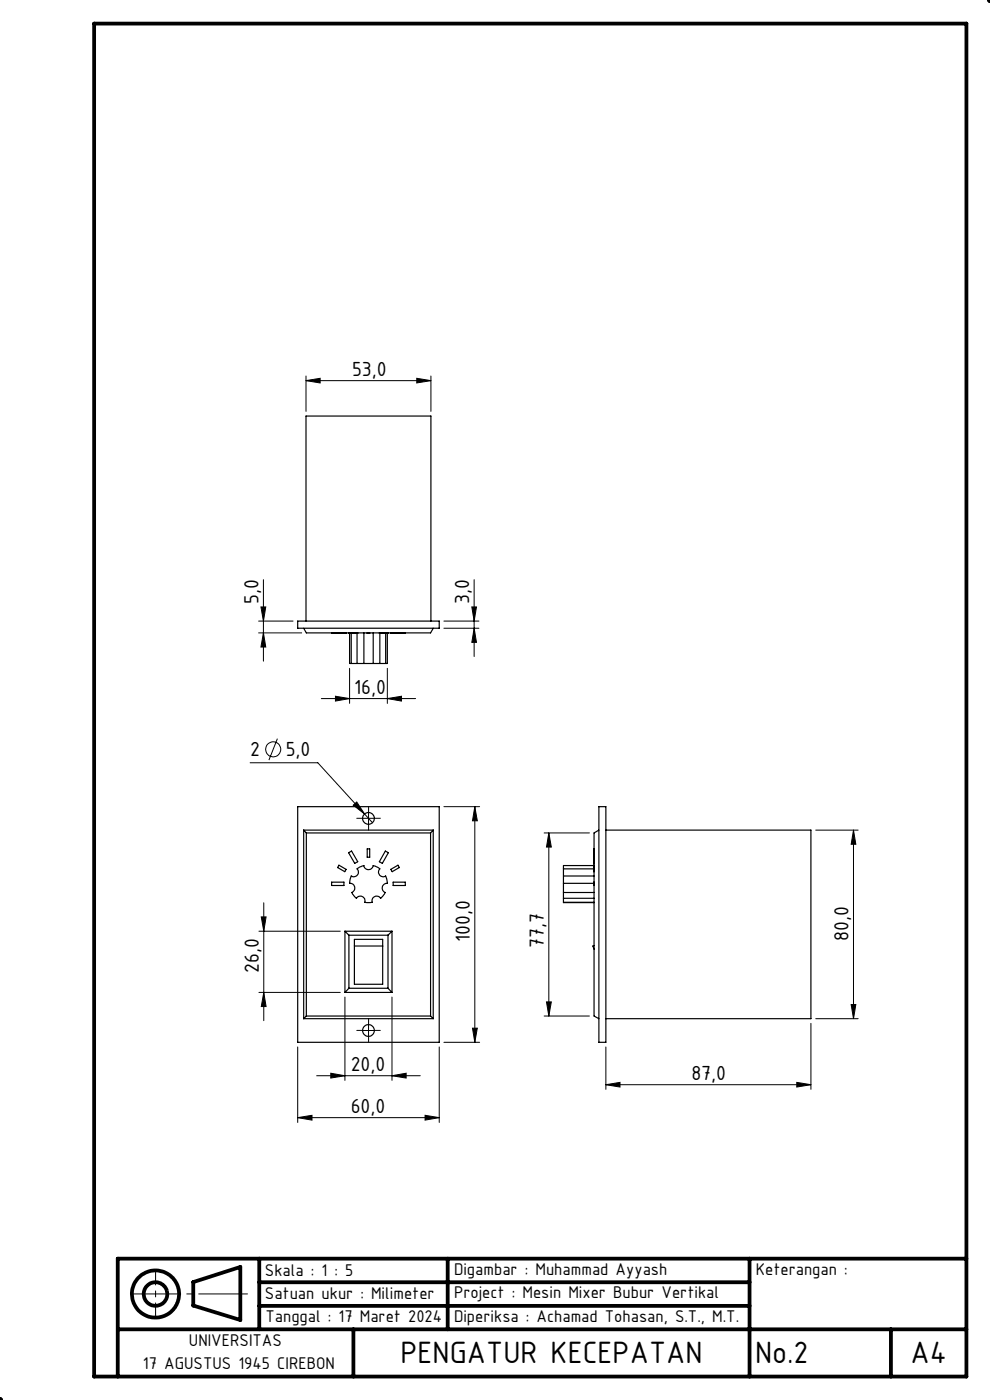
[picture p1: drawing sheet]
<svg xmlns="http://www.w3.org/2000/svg" width="210mm" height="297mm" viewBox="0 0 210 297" stroke-linecap="round" stroke-linejoin="round" font-family="sans-serif">
<g fill="none" stroke="#000" stroke-width=".21">
<path d="M64.9 79.8v7.5M91.4 79.8v7.5M64.9 80.7l3-.4v.9zM64.9 80.7h26.5M88.4 80.3l3 .4-3 .5zM54.9 131.8h7.3M54.9 134.3h9.1M55.4 128.8h1l-.5 3zM55.9 123v17.3M55.9 134.3l.5 3h-1zM94.2 133.3h7.4M94.2 131.8h7.4"/>
<path d="M100.1 128.8h1l-.5 3zM100.6 123v16.3M100.6 133.3l.5 3h-1zM58.8 156.7l-1.8 4.6M68.2 148.2h20M71.2 147.7l3 .5-3 .5zM74.2 141.8v7.4M82.2 148.2l3-.5v1zM82.2 141.8v7.4M53.1 161.8h14.3l9.9 10.9M74.9 170.8l.8-.7 1.6 2.6zM76.9 173.6h2.5"/>
<path d="M77.3 172.7l1.7 1.9M78.2 172.4v2.5M94.2 171.1h7.5M100.7 171.1v50M100.7 171.1l.5 3h-1zM115.4 176.7h9.6M116.4 176.7v38.8M116.4 176.7l.5 3h-1zM173 176.1h9M181 176.1l.5 3h-.9zM181 176.1v40M54.9 197.6h17.3"/>
<path d="M55.4 194.5h1l-.4 3.1zM56 191.5v25M54.9 210.5h17.3M56 210.5l.4 3h-1zM73.2 211.5v17.7M76.9 218.6h2.5M78.2 217.4v2.4M83.1 211.5v17.7M100.2 218.1h1l-.5 3zM115.4 215.5h9.6M115.9 212.5h1l-.5 3zM172 217.1v14"/>
<path d="M173 216.1h9M180.6 213.1h.9l-.5 3zM63.1 237.1l3.1-.5v1zM63.1 222.1v16M63.1 237.1h30.1M67.2 228.2h21.9M70.2 227.7l3 .5-3 .5zM83.1 228.2l3-.5v1zM90.2 236.6l3 .5-3 .5zM93.2 222.1v16M94.2 221.1h7.5M128.5 230.1l3-.5v1z"/>
<path d="M128.5 222.1v9M128.5 230.1h43.5M169 229.6l3 .5-3 .5z"/>
<circle cx="58" cy="159" r="1.59"/>
</g>
<g fill="none" stroke="#000" stroke-width=".8" stroke-linecap="butt">
<path d="M209.9 0l.2 .1M210 -.1v.6M210.1 0l-.5 .4M209.5 0h.6M-.1 297h.6M0 297l.1 .1M0 296.5v.6M.4 296.6l-.4 .5"/>
<circle cx="33" cy="274.5" r="5"/>
<circle cx="33" cy="274.5" r="2.5"/>
</g>
<path d="M76.9 173.6h-1.2M78.2 172.3v-1.2M78.2 174.8v1.3M79.4 173.6h1.3M76.9 218.6h-1.2M78.2 217.3v-1.2M78.2 219.8v1.3M79.4 218.6h1.3" fill="none" stroke="#000" stroke-width=".21" stroke-dasharray="15.2 1.3 1.3 1.3"/>
<path d="M28 274.5h24.5" fill="none" stroke="#000" stroke-width=".21" stroke-dasharray="15.2 1.3 1.3 1.3" stroke-dashoffset="4.9"/>
<path d="M33 269.5v10" fill="none" stroke="#000" stroke-width=".21" stroke-dasharray="15.2 1.3 1.3 1.3" stroke-dashoffset="12.1"/>
<path d="M20 5h185v287h-185zM41 272l10-3.2v11.2l-10-3zM55 267v15M55 272h104M55 277h104M95 267v15M159 267v25M205 267h-180v25M25 282h180M75 282v10M189 282v10" fill="none" stroke="#000" stroke-width=".8"/>
<g fill="#000">
<path d="M55.4 194.5h1l-.4 3.1zM56 210.5l.4 3h-1z"/>
<path d="M63.1 237.1l3.1-.5v1zM90.2 236.6l3 .5-3 .5zM74.9 170.8l2.4 1.9-1.6-2.6zM70.2 227.7l3 .5-3 .5zM83.1 228.2l3-.5v1zM71.2 147.7l3 .5-3 .5zM82.2 148.2l3-.5v1z"/>
<path d="M100.2 218.1h1l-.5 3zM100.7 171.1l.5 3h-1zM180.6 213.1h.9l-.5 3zM181 176.1l.5 3h-.9zM115.9 212.5h1l-.5 3zM116.4 176.7l.5 3h-1zM100.6 133.3l.5 3h-1zM100.1 128.8h1l-.5 3zM55.9 134.3l.5 3h-1zM55.4 128.8h1l-.5 3z"/>
<path d="M169 229.6l3 .5-3 .5zM128.5 230.1l3-.5v1zM88.4 80.3l3 .4-3 .5zM64.9 80.7l3-.4v.9z"/>
</g>
<g fill="none" stroke="#000" stroke-width=".25">
<path d="M63.1 131.8h30.1v1.5h-30.1zM64.4 133.3l.6 1h26.3l.6-1M64.9 131.8v-43.5h26.5v43.5M70.3 134.3h3.1M71.6 134.3h.1M71.9 134.3h.1M73.9 134.3h2M74.2 134.3v6.5h.3M74.5 134.3v6.5M74.6 134.3h.1M75.7 134.3v6.5M77.2 134.3v6.5"/>
<path d="M77.9 134.3h.5M79.2 134.3v6.5M80.5 134.3h1.9M80.6 134.3v6.5M81.7 134.3h.1M81.8 134.3v6.5M82.2 134.3v6.5h-.4M82.9 134.3h3.1M84.4 134.3h.1M84.7 134.3h.1M74.5 140.8h1.2M75.7 140.8h1.5"/>
<path d="M77.2 140.8h2M79.2 140.8h1.4M80.6 140.8h1.2M63.1 171.1h30.1v50h-30.1zM64.4 176.1l.6 .6M64.4 176.1h27.5M64.4 176.1v40M65 176.7v38.8M65 176.7h26.3M91.3 176.7v38.8M91.9 176.1l-.6 .6M91.9 176.1v40"/>
<path d="M127 171.1h1.5v50h-1.5zM127 176.1l-1 .6v38.8l1 .6M128.5 176.1h43.5v40h-43.5M70.3 187.1h2.7v.8h-2.7zM71.9 183.5l1.5 .9-.3 .5-1.5-.9zM73.2 197.6h9.9M73.2 197.6v12.9M73.2 197.6l.8 .8M73.9 180.9l.7-.4 1.3 2.3-.7 .4zM74 198.4h8.3M74 198.4v11.3M75.7 184.3l1.5-.7a.99 .99 0 0 0 1 .9 .99 .99 0 0 0 1-.9l1.4 .7a.98 .98 0 0 0-.1 1.3 .98 .98 0 0 0 1.3 .2l.4 1.6a1.01 1.01 0 0 0-1.1 .8 1.01 1.01 0 0 0 .6 1.1l-.9 1.3a1 1 0 0 0-1.3-.4 1 1 0 0 0-.5 1.2h-1.6a.99 .99 0 0 0-.5-1.2 .99 .99 0 0 0-1.3 .4l-1-1.3a1 1 0 0 0 .6-1.1 1 1 0 0 0-1-.8l.3-1.6a.98 .98 0 0 0 1.3-.2 .98 .98 0 0 0-.1-1.3z"/>
<path d="M77.9 180.1h.5v1.8h-.5zM81.7 180.5l.7 .4-1.3 2.3-.6-.4zM82.3 198.4v11.3M82.9 184.4l1.5-.9 .3 .5-1.5 .9zM83.1 197.6v12.9M83.1 197.6l-.8 .8M83.4 187.1h2.6v.8h-2.6zM119.5 185.8v1.6M119.5 187.4v1.9M119.5 184.3v1.5M119.5 189.3v1.3M119.5 190.6v.8"/>
<path d="M119.5 191.4l6.5 .1M119.5 187.4h6.5M119.5 185.8h6.5M119.5 189.3h6.5M119.5 184.3h6.5M119.5 190.6h6.5M119.5 191.4h6.5M126 183.6h-6.5v.7M126 180.1h.1M126 187.1h.1M126 187.9h.1M126 184h.1"/>
<path d="M126 183.5h.1M126 184.9h.1M126 183.2h.1M126 180.9h.1M126 180.5h.1M64.4 216.1h27.5M65 215.5h26.3M65 215.5l-.6 .6M73.2 210.5h9.9M74 209.7l-.8 .8M74 209.7h8.3M75.2 200.7v8.1h6v-8.1"/>
<path d="M75.2 200.7v-1.4h6v1.4M75.2 200.7h6M82.3 209.7l.8 .8M91.3 215.5l.6 .6M126 200.6l-.2 .1 .2 .7"/>
<circle cx="78.2" cy="173.6" r="1.24"/>
<circle cx="78.2" cy="218.6" r="1.25"/>
</g>
<g font-size="7.1">
<text x="84.9" y="289.2">PENGATUR KECEPATAN</text>
<text x="160.2" y="289.2">No.2</text>
<text x="193.1" y="289.2">A4</text>
</g>
<g font-size="4.7">
<text x="74.7" y="79.7">53,0</text>
<text x="54.8" y="128.2" transform="rotate(-90 54.8 128.2)">5,0</text>
<text x="99.5" y="128.2" transform="rotate(-90 99.5 128.2)">3,0</text>
<text x="75.1" y="147.1">16,0</text>
<text x="53.1" y="160.4">2</text>
<text x="60.6" y="160.4">5,0</text>
<text x="99.7" y="199.9" transform="rotate(-90 99.7 199.9)">100,0</text>
<text x="115.4" y="201.1" transform="rotate(-90 115.4 201.1)">77,7</text>
<text x="180" y="199.6" transform="rotate(-90 180 199.6)">80,0</text>
<text x="54.9" y="206.5" transform="rotate(-90 54.9 206.5)">26,0</text>
<text x="74.4" y="227.1">20,0</text>
<text x="146.7" y="229">87,0</text>
<text x="74.4" y="236">60,0</text>
</g>
<g font-size="3.9">
<text x="56.2" y="270.6">Skala : 1 : 5</text>
<text x="56.2" y="275.6">Satuan ukur : Milimeter</text>
<text x="96.3" y="270.5">Digambar : Muhammad Ayyash</text>
<text x="96.3" y="275.3">Project : Mesin Mixer Bubur Vertikal</text>
<text x="160.3" y="270.5">Keterangan :</text>
<text x="56.3" y="280.5">Tanggal : 17 Maret 2024</text>
<text x="96.3" y="280.4">Diperiksa : Achamad Tohasan, S.T., M.T.</text>
<text x="40.1" y="285.5">UNIVERSITAS</text>
<text x="30.3" y="290.4">17 AGUSTUS 1945 CIREBON</text>
</g>
</svg>
